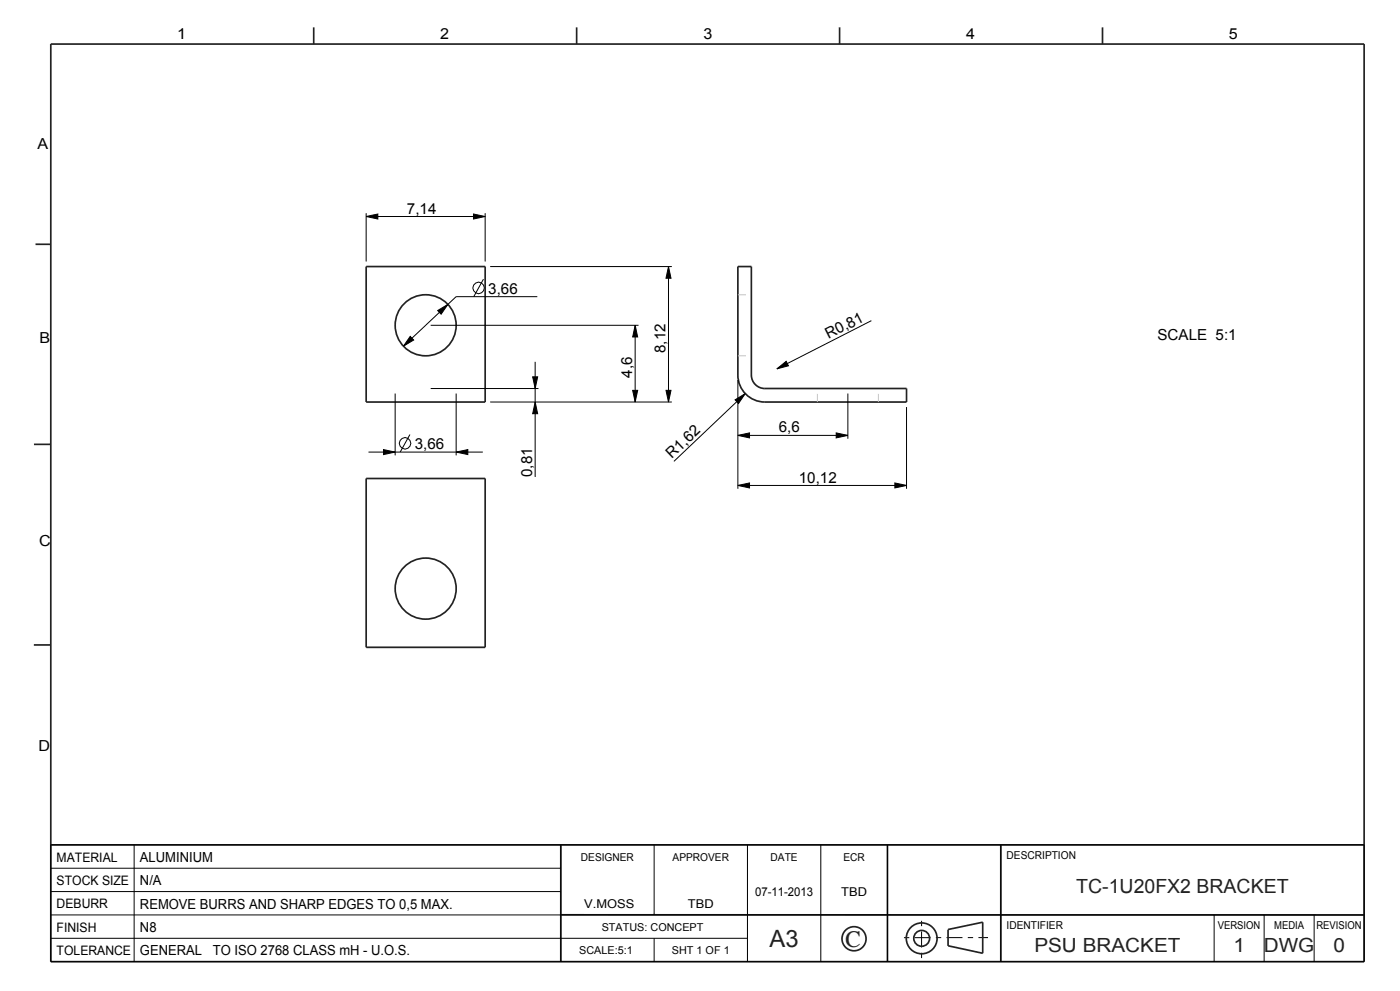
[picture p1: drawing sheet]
<svg xmlns="http://www.w3.org/2000/svg" width="420mm" height="297mm" viewBox="0 0 420 297" stroke-linecap="round" stroke-linejoin="round" font-family="sans-serif">
<g fill="#000">
<path d="M109.8 64.9l3.5-.8v1.5zM142 64.1l3.5 .8-3.5 .7zM200.5 79.9l.8 3.5h-1.5zM131.3 93.1l3.1-1.9-2.1 3zM190.5 97.5l.8 3.5h-1.5zM123.1 100.8l1 1.1-3.1 1.9zM159.8 112.9h1.5l-.8 3.5zM220.5 119.8l3.1-1.8-2 2.9zM233.1 110.5l2.7-2.2 .7 1.3zM115 134.7l3.5 .8-3.5 .7zM136.8 135.5l3.5-.8v1.5zM160.5 120.5l.8 3.5h-1.5z"/>
<path d="M189.8 117h1.5l-.8 3.5zM199.8 117h1.5l-.8 3.5zM221.4 130.5l3.5-.8v1.5zM250.9 129.7l3.5 .8-3.5 .7zM221.4 145.5l3.5-.8v1.5zM268.5 144.7l3.5 .8-3.5 .7z"/>
</g>
<g fill="none" stroke="#000" stroke-width=".3">
<path d="M109.8 64.9l3.5-.8v1.5zM109.8 63.9v14.5M109.8 64.9h35.7M142 64.1l3.5 .8-3.5 .7zM145.5 63.9v14.5M147 79.9h54.5M200.5 79.9l.8 3.5h-1.5zM200.5 79.9v40.6M129.2 97.5h62.3M131.3 93.1l3.1-1.9-2.1 3zM145 83.7l-2.9 5.2M161.2 88.9h-24.4l-15.8 14.9"/>
<path d="M190.5 97.5l.8 3.5h-1.5zM190.5 97.5v23M261.4 96.1l-28.3 14.4M118.5 117.9v18.6M123.1 100.8l1 1.1-3.1 1.9zM129.2 116.4h32.3M136.8 117.9v18.6M159.8 112.9h1.5l-.8 3.5zM160.5 108.4v34.6M189.8 117h1.5l-.8 3.5zM199.8 117h1.5l-.8 3.5zM220.5 119.8l3.1-1.8-2 2.9z"/>
<path d="M221.4 113.9v32.6M223.6 118l-21.4 20.3M233.1 110.5l2.7-2.2 .7 1.3zM254.4 117.9v13.6M110.5 135.5h34.3M115 134.7l3.5 .8-3.5 .7zM123 130.2l-2.9 5.3M136.8 135.5l3.5-.8v1.5zM147 120.5h54.5M160.5 120.5l.8 3.5h-1.5zM221.4 130.5l3.5-.8v1.5zM221.4 130.5h33"/>
<path d="M250.9 129.7l3.5 .8-3.5 .7zM272 122v24.5M221.4 145.5l3.5-.8v1.5zM221.4 145.5h50.6M268.5 144.7l3.5 .8-3.5 .7zM15.2 253.2h394v35h-394zM40.2 253.2v35M168.2 253.2v35M196.2 253.2v21M224.2 253.2v35M246.2 253.2v35M266.2 253.2v35"/>
<path d="M300.2 253.2v35M15.2 274.2h394M15.2 267.2h153M15.2 260.2h153M364.2 274.2v14M379.2 274.2v14M394.2 274.2v14M15.2 281.2h209M196.2 281.2v7"/>
<circle cx="143.5" cy="86.3" r="1.72"/>
<circle cx="121.5" cy="132.9" r="1.72"/>
</g>
<g fill="none" stroke="#222226" stroke-width=".51">
<path d="M15.2 13.2h394v275h-394zM94.1 8.2v5M173 8.2v5M251.9 8.2v5M330.8 8.2v5M10.7 73.2h4.5M109.8 79.9h35.7v40.6h-35.7zM221.4 79.9h4v32.5a4.1 4.1 0 0 0 4.1 4h42.5v4.1h-42.5a8.1 8.1 0 0 1-8.1-8.1zM10.2 133.2h5M109.8 143.4h35.7v50.6h-35.7zM10.1 193.3h5M15.2 253.2h394"/>
<path d="M168.2 253.2v35M266.2 253.2v35M300.2 253.2v35M168.2 274.2h241M284.4 278.6l10.4-2.2v9.3l-10.4-2.3M284.4 278.6v4.9"/>
<circle cx="127.7" cy="97.5" r="9.2"/>
<circle cx="127.7" cy="176.4" r="9.2"/>
<circle cx="256.2" cy="281.3" r="3.6"/>
<circle cx="276.5" cy="281.2" r="4.6"/>
<circle cx="276.5" cy="281.2" r="2.37"/>
</g>
<path d="M276.5 276v11.5M271.2 281h25.2" fill="none" stroke="#000" stroke-width=".3" stroke-dasharray="1.6 1.6 4.8 1.6" stroke-linecap="butt"/>
<path d="M221.4 88.3h2.4M221.4 106.6h2.4M245.2 118.1v2.4M263.5 118.1v2.4" fill="none" stroke="#c2c2cc" stroke-width=".3"/>
<text font-size="7.2" fill="#222226" x="230.9" y="284">A3</text>
<text font-size="7" fill="#222226" x="253.5" y="283.8">C</text>
<g font-size="5.8" fill="#222226">
<text x="322.9" y="267.7">TC-1U20FX2 BRACKET</text>
<text x="310.3" y="285.2">PSU BRACKET</text>
<text x="370" y="285.2">1</text>
<text x="379.1" y="285.2">DWG</text>
<text x="400" y="285.2">0</text>
</g>
<g font-size="4.6">
<text x="53.1" y="11.6">1</text>
<text x="132" y="11.8">2</text>
<text x="211" y="11.8">3</text>
<text x="289.8" y="11.8">4</text>
<text x="368.7" y="11.8">5</text>
<text x="11.3" y="44.7">A</text>
<text x="122.1" y="64">7,14</text>
<text x="146.5" y="88">3,66</text>
<text x="248.5" y="101.7" transform="rotate(-27 248.5 101.7)">R0,81</text>
<text x="11.8" y="102.7">B</text>
<text x="199.7" y="105.8" transform="rotate(-90 199.7 105.8)">8,12</text>
<text x="347.2" y="102">SCALE 5:1</text>
<text x="189.7" y="113.2" transform="rotate(-90 189.7 113.2)">4,6</text>
<text x="233.7" y="129.6">6,6</text>
<text x="124.4" y="134.6">3,66</text>
<text x="201.6" y="137.6" transform="rotate(-43 201.6 137.6)">R1,62</text>
<text x="159.7" y="143" transform="rotate(-90 159.7 143)">0,81</text>
<text x="239.7" y="144.6">10,12</text>
<text x="11.7" y="163.7">C</text>
<text x="11.6" y="224.9">D</text>
</g>
<g font-size="4.2">
<text x="42" y="258.3">ALUMINIUM</text>
<text x="42" y="265.3">N/A</text>
<text x="42" y="272.3">REMOVE BURRS AND SHARP EDGES TO 0,5 MAX.</text>
<text x="42" y="279.3">N8</text>
<text x="42" y="286.3">GENERAL</text>
<text x="63.9" y="286.3">TO ISO 2768 CLASS mH - U.O.S.</text>
</g>
<g font-size="3.9">
<text x="17" y="258.2">MATERIAL</text>
<text x="17" y="265.2">STOCK SIZE</text>
<text x="17" y="272.2">DEBURR</text>
<text x="17" y="279.2">FINISH</text>
<text x="17" y="286.2">TOLERANCE</text>
</g>
<g font-size="3.6">
<text x="226.5" y="268.6">07-11-2013</text>
<text x="252.4" y="268.6">TBD</text>
<text x="175.3" y="272.1">V.MOSS</text>
<text x="206.4" y="272.1">TBD</text>
</g>
<g font-size="3.3">
<text x="174.3" y="258">DESIGNER</text>
<text x="201.8" y="258">APPROVER</text>
<text x="231.2" y="258">DATE</text>
<text x="253" y="258">ECR</text>
<text x="302" y="257.5">DESCRIPTION</text>
<text x="180.5" y="279">STATUS: CONCEPT</text>
<text x="302" y="278.5">IDENTIFIER</text>
<text x="365.3" y="278.5">VERSION</text>
<text x="382.2" y="278.5">MEDIA</text>
<text x="394.9" y="278.5">REVISION</text>
<text x="173.7" y="286">SCALE:5:1</text>
<text x="201.6" y="286">SHT 1 OF 1</text>
</g>
</svg>
